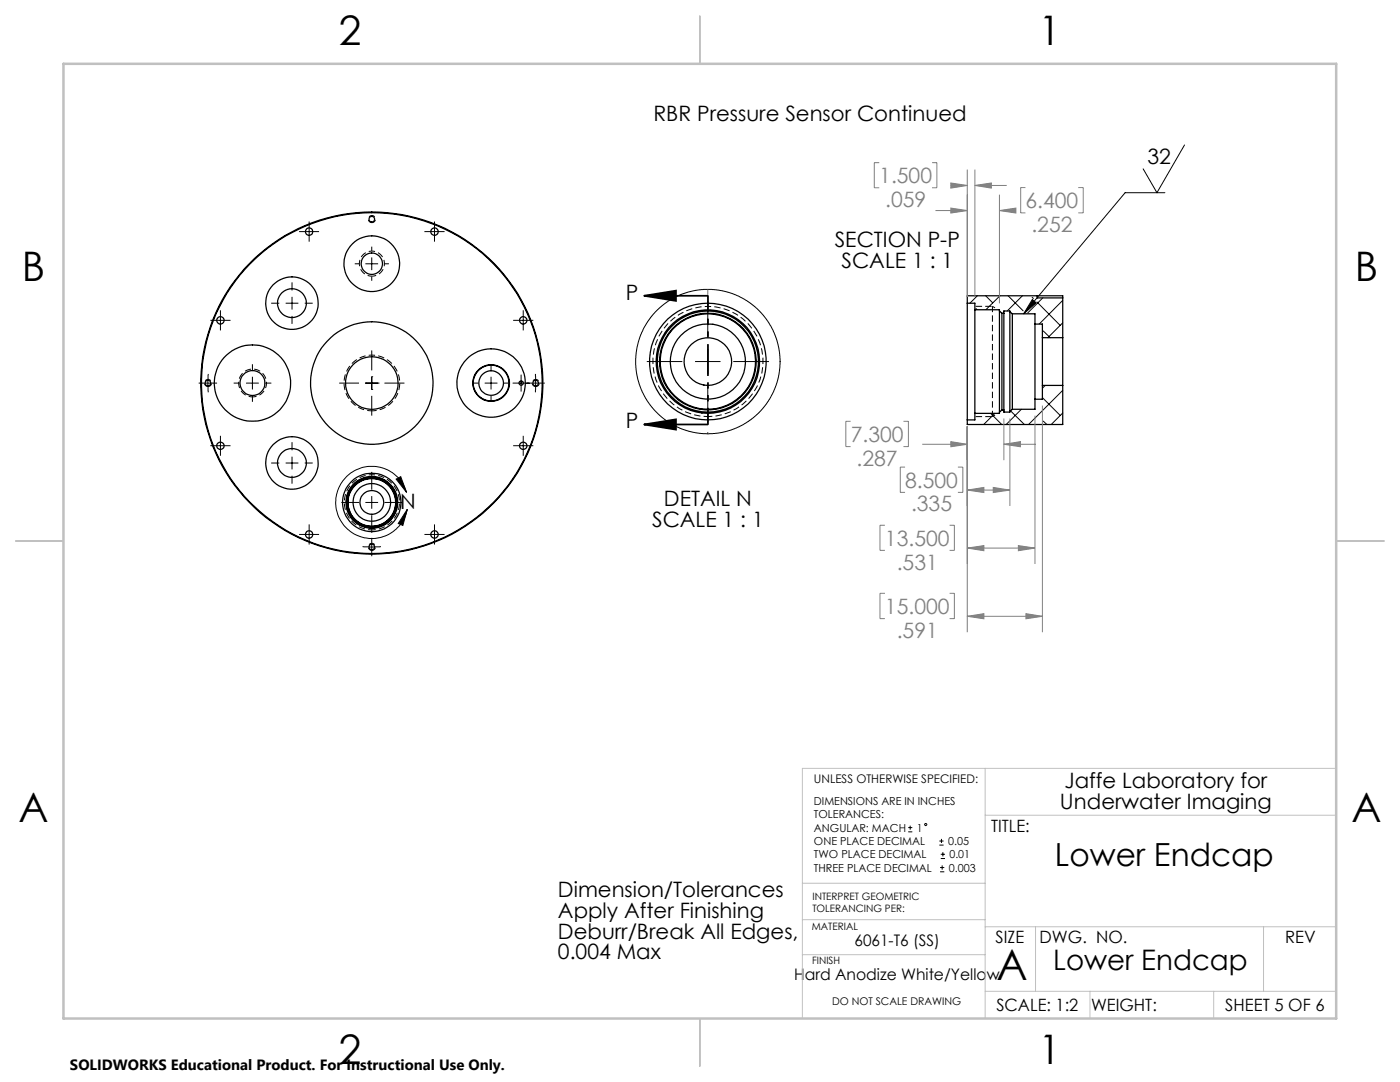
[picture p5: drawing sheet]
<svg xmlns="http://www.w3.org/2000/svg" width="279mm" height="216mm" viewBox="0 0 279 216" stroke-linecap="round" stroke-linejoin="round" font-family="sans-serif">
<g fill="none" stroke="#000" stroke-width=".25">
<path d="M207 59v.4h5.1M212.1 59.4v-.4h-19.1v1.5M212.1 59.4v8M193 60.5v23.3M193 60.5h1.6v1.3M194.6 61.8v20.7M194.6 61.8h4.9v.3M199.5 62.1v20.1M199.5 62.1l.5 .4M200 62.5v19.3M200 62.5h.3M200.3 62.5v19.3"/>
<path d="M201.5 62.2v19.9M201.5 62.2v-.1h-1.2v.4M201.5 62.2l.5 .4M202 62.6v19.1M202 62.6h4.6v2.1M206.6 64.7v15M206.6 79.7v2h-4.6M206.6 64.7h1.4v2.7M208 67.4v9.5M208 76.9v2.8h-1.4M208 76.9h4.1M208 67.4h4.1"/>
<path d="M212.1 67.4v9.5M212.1 76.9v7.8h-19.1v-.9M194.6 82.5v1.3h-1.6M199.5 82.2v.3h-4.9M200 81.8l-.5 .4M200 81.8h.3M200.3 81.8v.4h1.2v-.1M202 81.7l-.5 .4"/>
<circle cx="61.7" cy="46.2" r=".73"/>
<circle cx="74.2" cy="43.7" r=".57"/>
<circle cx="74.2" cy="52.6" r="5.6"/>
<circle cx="74.2" cy="52.6" r="2.13"/>
<circle cx="86.7" cy="46.2" r=".74"/>
<circle cx="41.5" cy="76.4" r=".57"/>
<circle cx="44" cy="63.9" r=".74"/>
<circle cx="50.4" cy="76.4" r="7.6"/>
<circle cx="50.4" cy="76.4" r="2.48"/>
<circle cx="58.3" cy="60.5" r="2.88"/>
<circle cx="58.3" cy="60.5" r="5.2"/>
<circle cx="74.2" cy="76.4" r="34.1"/>
<circle cx="74.2" cy="76.4" r="12.2"/>
<circle cx="74.2" cy="76.4" r="5.2"/>
<circle cx="74.2" cy="76.4" r="34"/>
<circle cx="98" cy="76.4" r="2.45"/>
<circle cx="98" cy="76.4" r="3.6"/>
<circle cx="98" cy="76.4" r="6.8"/>
<circle cx="104" cy="76.4" r=".42"/>
<circle cx="104.4" cy="63.9" r=".74"/>
<circle cx="106.9" cy="76.4" r=".57"/>
<circle cx="141.3" cy="72.1" r="10.3"/>
<circle cx="141.3" cy="72.1" r="9.7"/>
<circle cx="141.3" cy="72.1" r="4.8"/>
<circle cx="141.3" cy="72.1" r="7.5"/>
<circle cx="141.3" cy="72.1" r="10.1"/>
<circle cx="141.3" cy="72.1" r="9.5"/>
<circle cx="141.3" cy="72.1" r="11.6"/>
<circle cx="44" cy="88.9" r=".74"/>
<circle cx="58.3" cy="92.4" r="5.2"/>
<circle cx="58.3" cy="92.4" r="2.88"/>
<circle cx="104.4" cy="88.9" r=".74"/>
<circle cx="61.7" cy="106.7" r=".73"/>
<circle cx="74.2" cy="100.3" r="5.8"/>
<circle cx="74.2" cy="109.1" r=".57"/>
<circle cx="74.2" cy="100.3" r="2.37"/>
<circle cx="74.2" cy="100.2" r="4.8"/>
<circle cx="74.2" cy="100.2" r="5"/>
<circle cx="74.2" cy="100.2" r="3.8"/>
<circle cx="74.2" cy="100.2" r="5.2"/>
<circle cx="86.7" cy="106.6" r=".74"/>
</g>
<g fill="none" stroke="#000" stroke-width=".2">
<path d="M232.5 38.5h-8l-20.2 24.1M236.4 28.9l-5.5 9.6-2.8-4.8M58.3 56.3v1.7M58.3 59.2v2.6M59.7 46.2h4M61.7 44.2v4M70.8 52.6h.8M72.9 52.6h2.6M74.2 49.2v.9M74.2 51.4v2.5M74.2 55.2v.8M76.7 52.6h.9"/>
<path d="M84.7 46.2h4M86.7 44.2v4M141.3 60v7.1M195.1 59l-1.5 1.5M196.7 59l1.4 1.4M199.6 59l-2.9 2.8M201.2 59l3 3M204 59l-3 3.1M206 59.3l.2 .2M206 59.8l.8 .6-2.5 2.2zM208.1 59.4l-3 3M212.1 59.9l-4.7 4.8"/>
<path d="M39.7 76.4h3.6M41.6 74.6v3.7M42 63.9h4M44 61.9v4M46.6 76.4h1.2M49.1 76.4h2.5M50.4 72.7v1.2M50.4 75.2v2.5M50.4 79v1.2M52.9 76.4h1.3M54.1 60.5h1.6M57 60.5h2.5"/>
<path d="M58.3 63v1.6M60.8 60.5h1.6M67.7 76.4h3.9M72.9 76.4h2.6M72.9 76.4h.1M74.2 69.9v4M74.2 75.2v2.5M74.2 79v3.9M74.2 75.2h.1M74.2 77.7h.1M75.5 76.4h.1M76.7 76.4h4"/>
<path d="M94.3 76.4h1.2M96.7 76.4h2.6M98 72.7v1.2M98 75.2v2.5M98 79v1.2M100.5 76.4h1.2M102.3 76.4h6.4M102.4 63.9h4M104 74.8v3.3M104.4 61.9v4M106.9 74.6v3.7M129.1 72.1h7.1"/>
<path d="M138.7 72.1h5.1M141.3 69.6v5.1M141.3 77.2v7.1M146.3 72.1h7.2M194.8 61.6l.2 .2M206.9 60.3l4.7 4.6M208 79.3l3.6 3.6M208.2 66l1.4 1.4M208.6 76.9l-.6 .6M212.1 77.9l-6.8 6.8M212.1 64.4l-3 3M42 88.9h4"/>
<path d="M44 87v3.9M54.1 92.4h1.6M57 92.4h2.5M58.3 88.2v1.7M58.3 91.1v2.6M58.3 94.9v1.6M60.8 92.4h1.6M74.2 94.2v3.5M74.2 99v2.5M79.1 95.6l.9-.5 1.1 3.1zM81.1 98.2a7.2 7.2 0 0 0-11.2-3.7 7.2 7.2 0 0 0 .5 11.8 7.2 7.2 0 0 0 10.9-4.7M102.4 88.9h4"/>
<path d="M104.4 87v3.9M141.3 86.3v.3M197.7 82.5l2.2 2.2M198.5 82.5l-2.2 2.2M201.7 82l2.7 2.7M203.8 81.7l-3 3M208.2 84l.7 .7M212.1 82.4l-2.3 2.3M59.7 106.6h4M61.7 104.6v4.1M68.1 100.3h3.5M72.4 109.1h3.6"/>
<path d="M72.9 100.3h2.6M74.2 102.8v3.5M74.2 107.3v3.7M76.7 100.3h3.6M81.3 101.6l-.9 3.2-.9-.3zM84.7 106.6h4M86.7 104.6v4.1M181.3 166h.8M181.3 165.1h.8M181.6 164.7v.9M187.5 168.6h.8M187.5 167.8h.8"/>
<path d="M187.6 174h.9M187.6 173.1h.9M187.7 171.3h.9M187.7 170.5h.9M187.9 167.4v.8M188 172.7v.8M188.2 170v.9"/>
<circle cx="141.3" cy="72.2" r="14.4"/>
<circle cx="184.8" cy="164.5" r=".2"/>
</g>
<path d="M128.6 59l6.3-1v2zM128.6 59h12.7M128.6 84.7l6.3-1v2zM128.6 84.7h12.7" fill="none" stroke="#000" stroke-width=".35"/>
<path d="M74.2 55.1a2.5 2.5 0 0 1-2.2-3.7 2.5 2.5 0 0 1 4.3-.2 2.5 2.5 0 0 1-1.9 3.9h-.2M141.3 83.1a11 11 0 0 1-9.8-16 11 11 0 0 1 18.8-1.3 11 11 0 0 1-7.5 17.2l-1.5 .1" fill="none" stroke="#000" stroke-width=".2" stroke-dasharray="1.3 .6" stroke-dashoffset=".4" stroke-linecap="butt"/>
<path d="M74.2 44.4a.71 .71 0 0 1-.6-1 .71 .71 0 0 1 1.2-.1 .71 .71 0 0 1-.5 1.1h-.1M41.5 77.1a.71 .71 0 0 1-.6-1 .71 .71 0 0 1 1.2-.1 .71 .71 0 0 1-.5 1.1h-.1M106.9 77.1a.71 .71 0 0 1-.6-1 .71 .71 0 0 1 1.2-.1 .71 .71 0 0 1-.5 1.1h-.1M74.2 82a5.6 5.6 0 0 1-4.8-8.3 5.6 5.6 0 0 1 9.5-.3 5.6 5.6 0 0 1-4.3 8.6h-.4M74.2 109.8a.71 .71 0 0 1-.6-1 .71 .71 0 0 1 1.2-.1 .71 .71 0 0 1-.5 1.1h-.1" fill="none" stroke="#000" stroke-width=".2" stroke-dasharray="1.3 .6" stroke-dashoffset=".3" stroke-linecap="butt"/>
<path d="M50.4 79.2a2.78 2.78 0 0 1-2.4-4.1 2.78 2.78 0 0 1 4.7-.2 2.78 2.78 0 0 1-2.1 4.3h-.2M74.2 105.7a5.5 5.5 0 0 1-4.8-8.1 5.5 5.5 0 0 1 9.5-.3 5.5 5.5 0 0 1-4.3 8.4h-.4" fill="none" stroke="#000" stroke-width=".2" stroke-dasharray="1.3 .6" stroke-dashoffset=".5" stroke-linecap="butt"/>
<g fill="none" stroke="#808080" stroke-width=".2">
<path d="M175.5 32.5h-1v5h1M186 32.5h1v5h-1M189.8 37h3.2M189.8 36.5l3.2 .5-3.2 .5zM193 33.8v25.4M194.6 33.8v25.4M194.6 37h6.3M194.6 37l3.2-.5v1zM199.5 38.8v21.7M204.6 37.4h-.9v5.1h.9M215.2 37.4h1v5.1h-1M186.7 42h6.3"/>
<path d="M189.8 41.5l3.2 .5-3.2 .5zM199.5 42h1.4M199.5 42l3.2-.5v1zM169.8 84.1h-1v5h1M180.3 84.1h1v5h-1M180.6 93.2h-.9v5h.9M184 88.7h9M189.8 88.1l3.2 .6-3.2 .4zM191.2 93.2h1v5h-1M193 85.1v41.1M193 97.8h8.5M193 97.8l3.4-.5v1z"/>
<path d="M193 97.8h.1M198.2 97.3l3.3 .5-3.3 .5zM200.3 83.5v8.3M200.3 88.7h6.4M200.3 88.7l3.4-.6v1zM201.5 83.5v17.5M206.6 82.9v29.6M208 80.9v45.3M176.6 104.8h-1v5h1M176.6 118.4h-1v5h1M189.5 104.8h1v5h-1M189.5 118.4h1v5h-1"/>
<path d="M193 109.4h13.6M193 109.4l3.4-.5v1zM193 109.4h.1M203.2 108.9l3.4 .5-3.4 .5zM193 123h15M193 123l3.4-.6v1.1zM193 123h.1M204.8 122.4l3.2 .6-3.2 .5z"/>
</g>
<path d="M141.3 59v25.7" fill="none" stroke="#000" stroke-width=".35" stroke-dasharray="6.3 1.3 1.3 1.3 1.3 1.3" stroke-dashoffset="3" stroke-linecap="butt"/>
<path d="M198.1 83.1v-22" fill="none" stroke="#000" stroke-width=".2" stroke-dasharray="1.3 .6" stroke-dashoffset=".1" stroke-linecap="butt"/>
<path d="M194.6 61.1h3.5M194.6 83.1h3.5" fill="none" stroke="#000" stroke-width=".2" stroke-dasharray="1.3 .6" stroke-dashoffset="-.2" stroke-linecap="butt"/>
<path d="M198.1 61.1l1.1 .7M198.1 83.1l1.1-.6" fill="none" stroke="#000" stroke-width=".2" stroke-dasharray="1.3 .6" stroke-dashoffset=".7" stroke-linecap="butt"/>
<path d="M141.3 57.7v1.1" fill="none" stroke="#808000" stroke-width=".2"/>
<path d="M196.6 153.3v49.9M266.7 153.3h-106.6v49.9M160.1 176.2h36.5M196.6 162.7h70.1M160.1 190.5h36.5M160.1 183.5h36.5M196.6 197.8h70.1M196.6 184.9h70.1M206.7 184.9v12.9M217.5 197.8v5.4M242.2 197.8v5.4M252.2 184.9v12.9" fill="none" stroke="#c0c0c0" stroke-width=".2"/>
<path d="M139.7 3.2v9.5M3.1 107.9h9.6M266.7 107.9h9.5M139.7 203.2v9.6" fill="none" stroke="#c0c0c0" stroke-width=".25"/>
<path d="M12.7 12.7h254v190.5h-254z" fill="none" stroke="#c0c0c0" stroke-width=".5"/>
<g fill="#000">
<path d="M206 59.8l.8 .6-2.5 2.2z"/>
<path d="M128.6 59l6.3-1v2zM128.6 84.7l6.3-1v2z"/>
<path d="M79.1 95.6l.9-.5 1.1 3.1zM81.3 101.6l-.9 3.2-.9-.3z"/>
</g>
<path d="M189.8 36.5l3.2 .5-3.2 .5zM194.6 37l3.2-.5v1zM189.8 41.5l3.2 .5-3.2 .5zM199.5 42l3.2-.5v1zM200.3 88.7l3.4-.6v1zM189.8 88.1l3.2 .6-3.2 .4zM193 97.8l3.4-.5v1zM198.2 97.3l3.3 .5-3.3 .5zM193 109.4l3.4-.5v1zM203.2 108.9l3.4 .5-3.4 .5zM193 123l3.4-.6v1.1zM204.8 122.4l3.2 .6-3.2 .5z" fill="#808080"/>
<text font-size="8.5" x="198.9" y="195.5">A</text>
<g font-size="8.1">
<text x="67.6" y="8.9">2</text>
<text x="207.3" y="8.9">1</text>
<text x="4.4" y="56.2">B</text>
<text x="270.4" y="56.2">B</text>
<text x="3.7" y="164.1">A</text>
<text x="269.7" y="164.1">A</text>
<text x="67.6" y="212.4">2</text>
<text x="207.3" y="212.4">1</text>
</g>
<text font-size="6.3" x="210.5" y="172.9">Lower Endcap</text>
<text font-size="5.6" x="210.2" y="193.5">Lower Endcap</text>
<g font-size="4.2">
<text x="130.4" y="24.1">RBR Pressure Sensor Continued</text>
<text x="229" y="32.7">32</text>
<text x="166.6" y="49.4">SECTION P-P</text>
<text x="167.9" y="53.5">SCALE 1 : 1</text>
<text x="124.9" y="59.8">P</text>
<text x="124.9" y="85.5">P</text>
<text x="79.8" y="101.5">N</text>
<text x="132.5" y="100.9">DETAIL N</text>
<text x="130.1" y="105.1">SCALE 1 : 1</text>
<text x="211.5" y="161.5">Underwater Imaging</text>
<text x="212.4" y="157.3">Jaffe Laboratory for</text>
<text x="111.4" y="178.9">Dimension/Tolerances</text>
<text x="111.4" y="183.1">Apply After Finishing</text>
<text x="111.4" y="187.3">Deburr/Break All Edges,</text>
<text x="111.4" y="191.5">0.004 Max</text>
</g>
<g font-size="4.2" fill="#808080">
<text x="175.5" y="36.5">1.500</text>
<text x="176.6" y="41.3">.059</text>
<text x="204.7" y="41.5">6.400</text>
<text x="205.8" y="46.3">.252</text>
<text x="169.8" y="88.2">7.300</text>
<text x="171" y="92.9">.287</text>
<text x="180.6" y="97.3">8.500</text>
<text x="181.8" y="102.1">.335</text>
<text x="176.6" y="108.9">13.500</text>
<text x="179" y="113.6">.531</text>
<text x="176.6" y="122.5">15.000</text>
<text x="179" y="127.2">.591</text>
</g>
<g font-size="3.4">
<text x="197.8" y="166">TITLE:</text>
<text x="198.7" y="188.1">SIZE</text>
<text x="207.5" y="188.1">DWG. NO.</text>
<text x="256.5" y="188.2">REV</text>
<text x="198.8" y="201.7">SCALE: 1:2</text>
<text x="217.7" y="201.8">WEIGHT:</text>
<text x="244.5" y="201.7">SHEET 5 OF 6</text>
</g>
<g font-size="3.2">
<text x="170.5" y="188.7">6061-T6 (SS)</text>
<text x="158.5" y="195.5">Hard Anodize White/Yellow</text>
</g>
<text font-size="3" x="14" y="213.5">SOLIDWORKS Educational Product. For Instructional Use Only.</text>
<text font-size="2.4" x="162.4" y="156.2">UNLESS OTHERWISE SPECIFIED:</text>
<g font-size="2.2">
<text x="162.4" y="160.7">DIMENSIONS ARE IN INCHES</text>
<text x="162.4" y="163.3">TOLERANCES:</text>
<text x="162.4" y="166">ANGULAR: MACH</text>
<text x="183" y="166">1</text>
<text x="162.4" y="173.9">THREE PLACE DECIMAL</text>
<text x="162.4" y="171.3">TWO PLACE DECIMAL</text>
<text x="162.4" y="168.6">ONE PLACE DECIMAL</text>
<text x="189.2" y="168.6">0.05</text>
<text x="189.4" y="173.9">0.003</text>
<text x="189.5" y="171.3">0.01</text>
</g>
<text font-size="2.1" x="166.1" y="200.5">DO NOT SCALE DRAWING</text>
<g font-size="2">
<text x="162.1" y="179.5">INTERPRET GEOMETRIC</text>
<text x="162" y="185.6">MATERIAL</text>
<text x="162.1" y="182">TOLERANCING PER:</text>
<text x="162.1" y="192.4">FINISH</text>
</g>
</svg>
